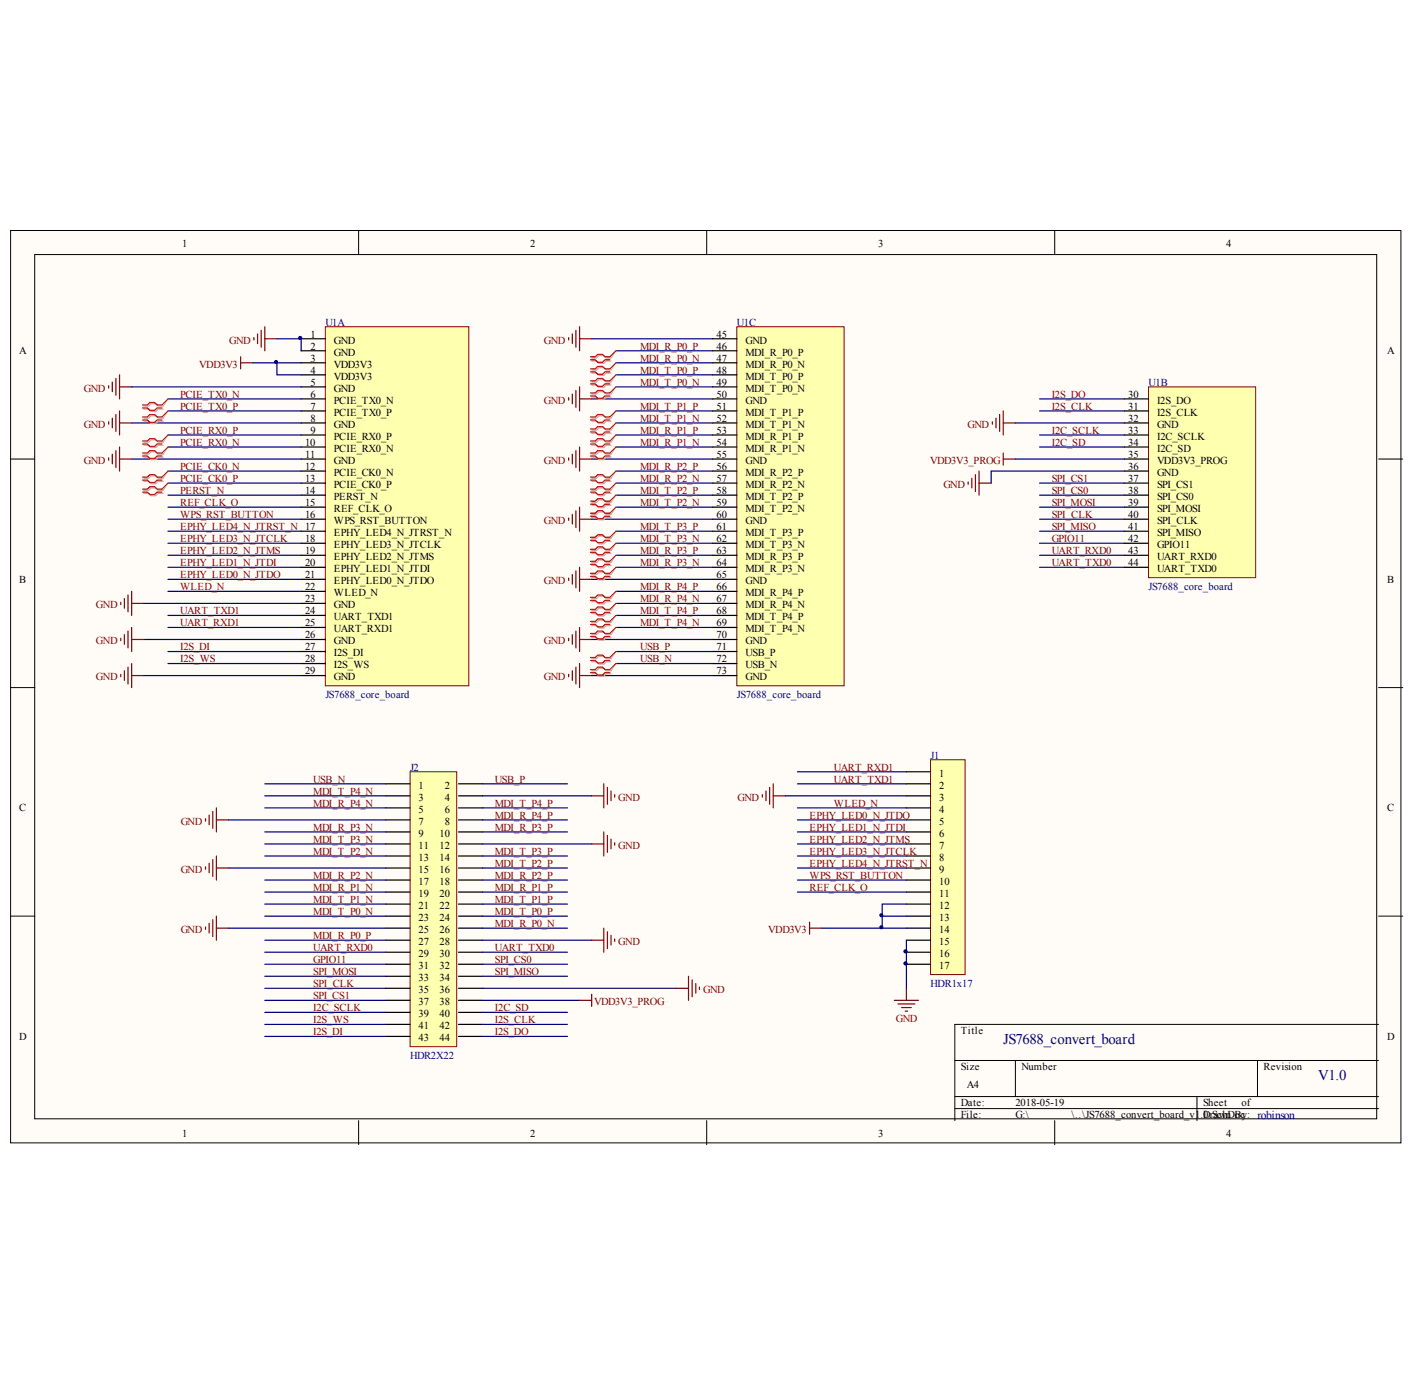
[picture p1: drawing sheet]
# Altium schematic sheet JS7688_convert_board_v1.0.SchDoc
size A4

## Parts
J1  HDR1x17  [HDR1x17-P-2.0mm]
J2  HDR2X22  [HDR2x22-P-2.0mm]
U1  JS7688_core_board  [JS7688_core_board]  (parts A,B,C of 3)

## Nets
GND: J1.3 J1.15 J1.16 J1.17 J2.4 J2.7 J2.12 J2.15 J2.25 J2.28 J2.36 U1.1(GND) U1.2(GND) U1.5(GND) U1.8(GND) U1.11(GND) U1.23(GND) U1.26(GND) U1.29(GND) U1.32(GND) U1.36(GND) U1.45(GND) U1.50(GND) U1.55(GND) U1.60(GND) U1.65(GND) U1.70(GND) U1.73(GND)
VDD3V3: J1.12 J1.13 J1.14 U1.3(VDD3V3) U1.4(VDD3V3)
VDD3V3_PROG: J2.38 U1.35(VDD3V3_PROG)
EPHY_LED0_N_JTDO: J1.5 U1.21(EPHY_LED0_N_JTDO)
EPHY_LED1_N_JTDI: J1.6 U1.20(EPHY_LED1_N_JTDI)
EPHY_LED2_N_JTMS: J1.7 U1.19(EPHY_LED2_N_JTMS)
EPHY_LED3_N_JTCLK: J1.8 U1.18(EPHY_LED3_N_JTCLK)
EPHY_LED4_N_JTRST_N: J1.9 U1.17(EPHY_LED4_N_JTRST_N)
GPIO11: J2.31 U1.42(GPIO11)
I2C_SCLK: J2.39 U1.33(I2C_SCLK)
I2C_SD: J2.40 U1.34(I2C_SD)
I2S_CLK: J2.42 U1.31(I2S_CLK)
I2S_DI: J2.43 U1.27(I2S_DI)
I2S_DO: J2.44 U1.30(I2S_DO)
I2S_WS: J2.41 U1.28(I2S_WS)
MDI_R_P0_N: J2.26 U1.47(MDI_R_P0_N)
MDI_R_P0_P: J2.27 U1.46(MDI_R_P0_P)
MDI_R_P1_N: J2.19 U1.54(MDI_R_P1_N)
MDI_R_P1_P: J2.20 U1.53(MDI_R_P1_P)
MDI_R_P2_N: J2.17 U1.57(MDI_R_P2_N)
MDI_R_P2_P: J2.18 U1.56(MDI_R_P2_P)
MDI_R_P3_N: J2.9 U1.64(MDI_R_P3_N)
MDI_R_P3_P: J2.10 U1.63(MDI_R_P3_P)
MDI_R_P4_N: J2.5 U1.67(MDI_R_P4_N)
MDI_R_P4_P: J2.8 U1.66(MDI_R_P4_P)
MDI_T_P0_N: J2.23 U1.49(MDI_T_P0_N)
MDI_T_P0_P: J2.24 U1.48(MDI_T_P0_P)
MDI_T_P1_N: J2.21 U1.52(MDI_T_P1_N)
MDI_T_P1_P: J2.22 U1.51(MDI_T_P1_P)
MDI_T_P2_N: J2.13 U1.59(MDI_T_P2_N)
MDI_T_P2_P: J2.16 U1.58(MDI_T_P2_P)
MDI_T_P3_N: J2.11 U1.62(MDI_T_P3_N)
MDI_T_P3_P: J2.14 U1.61(MDI_T_P3_P)
MDI_T_P4_N: J2.3 U1.69(MDI_T_P4_N)
MDI_T_P4_P: J2.6 U1.68(MDI_T_P4_P)
PCIE_CK0_N: U1.12(PCIE_CK0_N)
PCIE_CK0_P: U1.13(PCIE_CK0_P)
PCIE_RX0_N: U1.10(PCIE_RX0_N)
PCIE_RX0_P: U1.9(PCIE_RX0_P)
PCIE_TX0_N: U1.6(PCIE_TX0_N)
PCIE_TX0_P: U1.7(PCIE_TX0_P)
PERST_N: U1.14(PERST_N)
REF_CLK_O: J1.11 U1.15(REF_CLK_O)
SPI_CLK: J2.35 U1.40(SPI_CLK)
SPI_CS0: J2.32 U1.38(SPI_CS0)
SPI_CS1: J2.37 U1.37(SPI_CS1)
SPI_MISO: J2.34 U1.41(SPI_MISO)
SPI_MOSI: J2.33 U1.39(SPI_MOSI)
UART_RXD0: J2.29 U1.43(UART_RXD0)
UART_RXD1: J1.1 U1.25(UART_RXD1)
UART_TXD0: J2.30 U1.44(UART_TXD0)
UART_TXD1: J1.2 U1.24(UART_TXD1)
USB_N: J2.1 U1.72(USB_N)
USB_P: J2.2 U1.71(USB_P)
WLED_N: J1.4 U1.22(WLED_N)
WPS_RST_BUTTON: J1.10 U1.16(WPS_RST_BUTTON)

## Layout directives
differential pair: MDI_R_P0_N, MDI_R_P0_P, MDI_R_P1_N, MDI_R_P1_P, MDI_R_P2_N, MDI_R_P2_P, MDI_R_P3_N, MDI_R_P3_P, MDI_R_P4_N, MDI_R_P4_P, MDI_T_P0_N, MDI_T_P0_P, MDI_T_P1_N, MDI_T_P1_P, MDI_T_P2_N, MDI_T_P2_P, MDI_T_P3_N, MDI_T_P3_P, MDI_T_P4_N, MDI_T_P4_P, PCIE_CK0_N, PCIE_CK0_P, PCIE_RX0_N, PCIE_RX0_P, PCIE_TX0_N, PCIE_TX0_P, USB_N, USB_P

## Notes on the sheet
- JS7688_convert_board
- V1.0
- robinson
